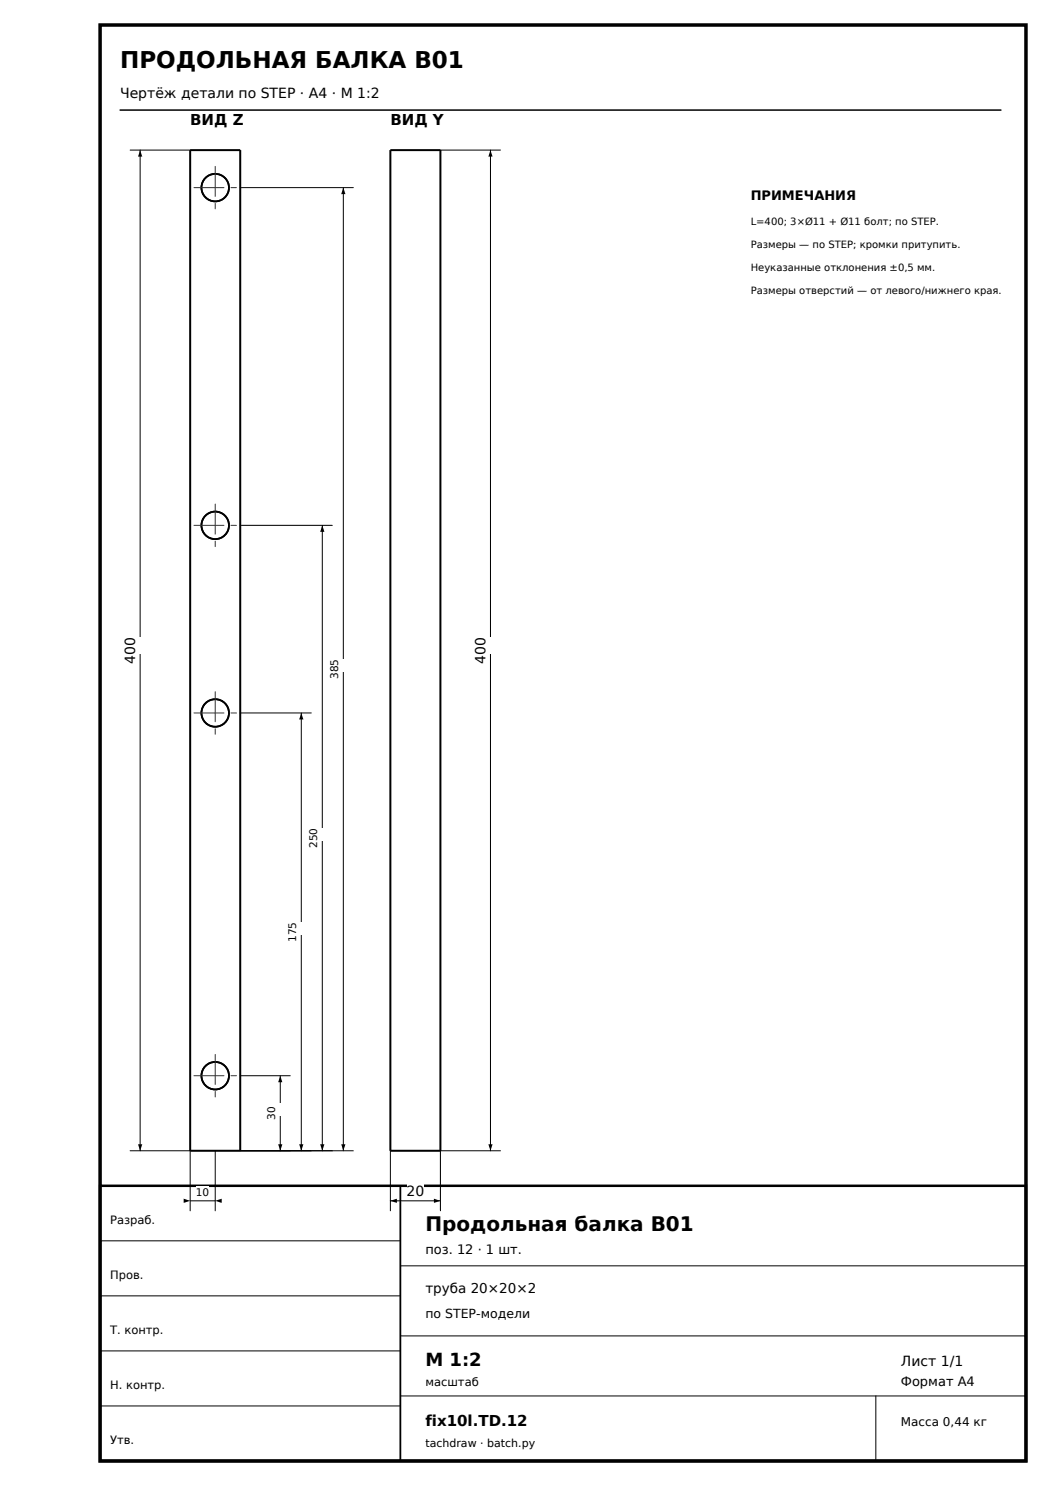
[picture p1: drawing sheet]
<svg xmlns="http://www.w3.org/2000/svg" width="210mm" height="297mm" viewBox="0 0 210 297" stroke-linecap="round" stroke-linejoin="round" font-family="sans-serif">
<path d="M20 5h185v287h-185z" fill="none" stroke="#000" stroke-width=".7" stroke-linecap="butt"/>
<path d="M24 22h176" fill="none" stroke="#000" stroke-width=".3"/>
<path d="M20 237h185v55h-185z" fill="none" stroke="#000" stroke-width=".5"/>
<g fill="none" stroke="#000" stroke-width=".35">
<path d="M80 237v55"/>
<circle cx="43" cy="37.5" r="2.75"/>
<circle cx="43" cy="105" r="2.75"/>
<circle cx="43" cy="142.5" r="2.75"/>
<circle cx="43" cy="215" r="2.75"/>
</g>
<path d="M26 30h12M28 30v200M26 230h12M20 248h60M20 259h60M80 253h125M20 270h60M80 267h125M80 279h125M175 279v13M20 281h60" fill="none" stroke="#000" stroke-width=".2"/>
<path d="M38 30h10v200h-10zM78 30h10v200h-10z" fill="none" stroke="#000" stroke-width=".4"/>
<path d="M28 30l.4 1.3h-.8zM27.6 228.7h.8l-.4 1.3z" fill="#000"/>
<path d="M24.5 127.4h5v3.4h-5z" fill="#fff"/>
<path d="M78 230v12M88 230v12M78 240h10" fill="none" stroke="#000" stroke-width=".2"/>
<path d="M78 240l1.3-.4v.8zM86.7 239.6l1.3 .4-1.3 .4z" fill="#000"/>
<path d="M81.3 236.5h3.4v3.4h-3.4z" fill="#fff"/>
<path d="M88 30h12M98 30v200M88 230h12" fill="none" stroke="#000" stroke-width=".2"/>
<path d="M98 30l.4 1.3h-.8zM97.6 228.7h.8l-.4 1.3z" fill="#000"/>
<path d="M94.5 127.4h5v3.4h-5z" fill="#fff"/>
<g fill="none" stroke="#000" stroke-width=".35">
<circle cx="43" cy="37.5" r="2.75"/>
<circle cx="43" cy="105" r="2.75"/>
<circle cx="43" cy="142.5" r="2.75"/>
<circle cx="43" cy="215" r="2.75"/>
</g>
<path d="M38.8 37.5h8.5M43 33.3v8.5M38.8 105h8.5M43 100.7v8.5M43 138.3v8.4M38.8 142.5h8.5M38.8 215h8.5M43 210.8v8.4" fill="none" stroke="#333" stroke-width=".2" stroke-dasharray="6 1.4 1.2 1.4"/>
<path d="M38 230v12M43 230v12M38 240h5" fill="none" stroke="#000" stroke-width=".2"/>
<path d="M36.7 239.6l1.3 .4-1.3 .4zM43 240l1.3-.4v.8z" fill="#000"/>
<path d="M39.2 237.2h2.6v2.5h-2.6z" fill="#fff"/>
<path d="M48 215h10M56 215v15M48 230h10" fill="none" stroke="#000" stroke-width=".2"/>
<path d="M56 215l.4 1.3h-.8zM55.6 228.7h.8l-.4 1.3z" fill="#000"/>
<path d="M53.7 220.6h2.6v2.5h-2.6z" fill="#fff"/>
<path d="M48 142.5h14.2M60.2 142.5v87.5M48 230h14.2" fill="none" stroke="#000" stroke-width=".2"/>
<path d="M60.2 142.5l.4 1.3h-.8zM59.8 228.7h.8l-.4 1.3z" fill="#000"/>
<path d="M57.3 184.3h3.8v2.5h-3.8z" fill="#fff"/>
<path d="M48 105h18.4M64.4 105v125M48 230h18.4" fill="none" stroke="#000" stroke-width=".2"/>
<path d="M64.4 105l.4 1.3h-.8zM64 228.7h.8l-.4 1.3z" fill="#000"/>
<path d="M61.5 165.6h3.8v2.5h-3.8z" fill="#fff"/>
<path d="M48 37.5h22.6M68.6 37.5v192.5M48 230h22.6" fill="none" stroke="#000" stroke-width=".2"/>
<path d="M68.6 37.5l.4 1.3h-.8zM68.2 228.7h.8l-.4 1.3z" fill="#000"/>
<path d="M65.7 131.8h3.8v2.5h-3.8z" fill="#fff"/>
<text font-size="4.6" x="24" y="13.5">ПРОДОЛЬНАЯ БАЛКА B01</text>
<text font-size="4" x="85" y="246">Продольная балка B01</text>
<text font-size="3.6" x="85" y="273">М 1:2</text>
<g font-size="3">
<text x="38" y="25">ВИД Z</text>
<text x="78" y="25">ВИД Y</text>
<text x="85" y="285">fix10l.TD.12</text>
</g>
<g font-size="2.8">
<text x="24" y="19.5">Чертёж детали по STEP · A4 · М 1:2</text>
<text x="27" y="132.6" transform="rotate(-90 27 132.6)">400</text>
<text x="97" y="132.6" transform="rotate(-90 97 132.6)">400</text>
<text x="81.2" y="239.1">20</text>
<text x="180" y="273">Лист 1/1</text>
</g>
<text font-size="2.7" x="85" y="258.5">труба 20×20×2</text>
<g font-size="2.6">
<text x="150" y="40">ПРИМЕЧАНИЯ</text>
<text x="85" y="250.6">поз. 12 · 1 шт.</text>
<text x="180" y="277">Формат A4</text>
</g>
<text font-size="2.5" x="85" y="263.5">по STEP-модели</text>
<text font-size="2.4" x="180" y="285">Масса 0,44 кг</text>
<g font-size="2.3">
<text x="22" y="244.6">Разраб.</text>
<text x="22" y="255.6">Пров.</text>
<text x="22" y="266.6">Т. контр.</text>
<text x="22" y="277.6">Н. контр.</text>
<text x="85" y="277">масштаб</text>
<text x="22" y="288.6">Утв.</text>
</g>
<text font-size="2.2" x="85" y="289.3">tachdraw · batch.py</text>
<g font-size="2.1">
<text x="67.6" y="135.7" transform="rotate(-90 67.6 135.7)">385</text>
<text x="63.4" y="169.5" transform="rotate(-90 63.4 169.5)">250</text>
<text x="59.2" y="188.3" transform="rotate(-90 59.2 188.3)">175</text>
<text x="55" y="223.8" transform="rotate(-90 55 223.8)">30</text>
<text x="39.1" y="239.1">10</text>
</g>
<g font-size="2">
<text x="150" y="45">L=400; 3×Ø11 + Ø11 болт; по STEP.</text>
<text x="150" y="49.6">Размеры — по STEP; кромки притупить.</text>
<text x="150" y="54.2">Неуказанные отклонения ±0,5 мм.</text>
<text x="150" y="58.8">Размеры отверстий — от левого/нижнего края.</text>
</g>
</svg>
